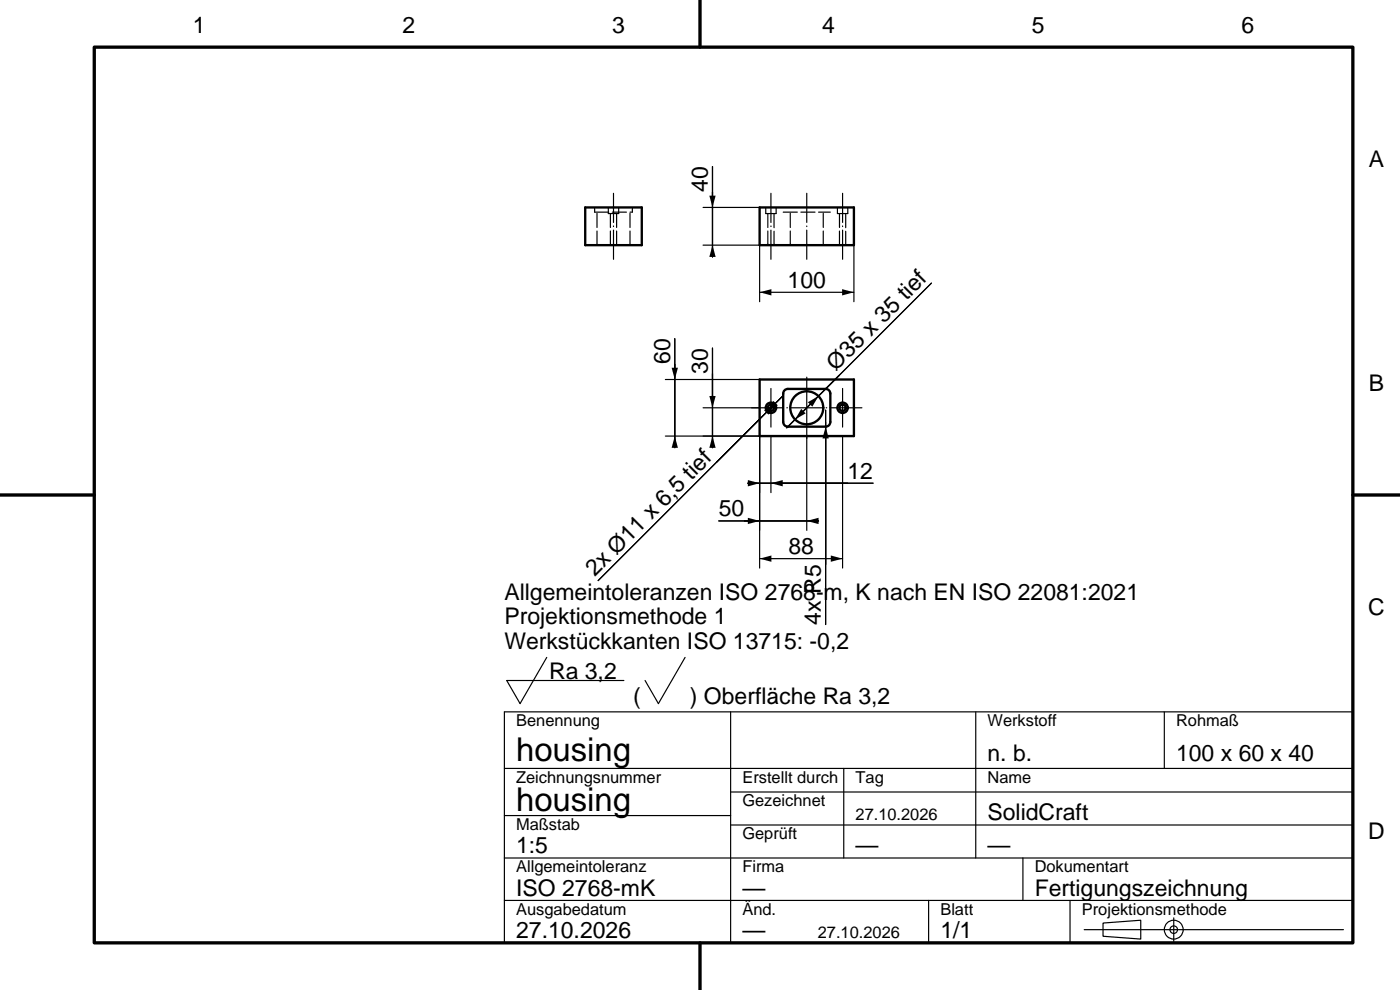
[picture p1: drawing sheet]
<svg xmlns="http://www.w3.org/2000/svg" width="297mm" height="210mm" viewBox="0 0 297 210" stroke-linecap="round" stroke-linejoin="round" font-family="sans-serif">
<path d="M20 10h267v190h-267zM148.5 0v10M0 105h20M287 105h10M148.5 200v10" fill="none" stroke="#000" stroke-width=".7"/>
<g fill="none" stroke="#000" stroke-width=".25">
<path d="M151.1 35.3v19.2M149.1 52h12v12M149.1 44h12M181.1 52v12M143.1 71.8v23.2M151.1 73.8v21.2M161.1 62h20M197.6 60.1l-30.7 30.6M141.1 92.5h20v28M141.1 80.5h20M149.1 86.5h12M163.6 92.5v12"/>
<path d="M166.1 84l-39.2 39.2M171.1 92.5v20M175.1 87v45.5M178.8 92.5v28M152.5 110.5h21.1M158.6 102.5h26.6M161.1 118.5h17.7M116 139.5l-5.7 9.8-2.8-4.9h24.8M145.3 139.5l-5.6 9.8-2.9-4.9M155 151v49M207 151v31M247 151v12"/>
<path d="M287 151h-180v49M107 163h180M107 173h48M155 168h132M155 175h132M179 163v19M107 182h180M107 191h180M197 191v9M217 182v9M227 191v9M230 197.2h55"/>
<path d="M234 195.8l8-.6v4l-8-.6zM249 194.7v5"/>
<circle cx="249" cy="197.2" r=".8"/>
<circle cx="249" cy="197.2" r="2"/>
</g>
<g fill="none" stroke="#000" stroke-width=".5">
<path d="M124.2 44h11.9v8h-11.9zM161.1 44h20v8h-20zM161.1 80.5h20v12h-20zM166.4 82.8l.7-.3h8l.8 .3 .2 .7v6l-.2 .7-.8 .3h-8l-.7-.3-.3-.7v-6z"/>
<circle cx="163.6" cy="86.5" r=".66"/>
<circle cx="163.6" cy="86.5" r="1.1"/>
<circle cx="171.1" cy="86.5" r="3.5"/>
<circle cx="178.8" cy="86.5" r=".66"/>
<circle cx="178.8" cy="86.5" r="1.1"/>
</g>
<g fill="none" stroke="#000" stroke-width=".25" stroke-dasharray="3 .8">
<path d="M126.2 45v-1M126.2 45h7.9M126.7 52v-7M129.1 45.3v-1.3M129.1 45.3h2.2M129.5 52v-6.7M130.8 52v-6.7M131.3 45.3v-1.3M133.6 52v-7M134.1 45v-1M162.5 45.3v-1.3M162.5 45.3h2.1"/>
<path d="M162.9 52v-6.7M164.2 45.3v6.7M164.6 45.3v-1.3M166.1 45h10M167.7 52v-7M174.6 52v-7M177.7 45.3v-1.3M177.7 45.3h2.1M178.1 52v-6.7M179.4 45.3v6.7M179.8 45.3v-1.3M164.2 86.5h.1"/>
<path d="M179.4 86.5h.1"/>
</g>
<path d="M130.1 55v-14M163.6 55v-14M171.1 55v-14M178.8 55v-14" fill="none" stroke="#000" stroke-width=".25" stroke-dasharray="6.2 .8 .1 .8"/>
<path d="M159.5 86.5h23.4" fill="none" stroke="#000" stroke-width=".25" stroke-dasharray="6.7 .8 .1 .8"/>
<path d="M163.6 90.6v-8.2M178.8 90.6v-8.2" fill="none" stroke="#000" stroke-width=".25" stroke-dasharray="8.2 .8 .1 .8"/>
<path d="M171.1 93v-13" fill="none" stroke="#000" stroke-width=".25" stroke-dasharray="13 .8 .1 .8"/>
<g fill="#000">
<path d="M151.1 52l.7 2.5h-1.3zM150.5 41.5h1.3l-.7 2.5zM161.1 62l2.5-.7v1.4zM178.6 61.3l2.5 .7-2.5 .7zM143.1 92.5l.7 2.5h-1.3zM142.5 78h1.3l-.7 2.5zM151.1 92.5l.7 2.5h-1.3zM150.5 84h1.3l-.7 2.5zM164.1 85l.9 1-2.2 1.3zM162.1 87l2.2-1.3-1.3 2.3zM170 86.7l.9 1-2.2 1.3zM171.4 85.3l2.2-1.3-1.3 2.3z"/>
<path d="M175.1 90.5l.7 2.5h-1.3zM158.6 101.8l2.5 .7-2.5 .7zM158.6 109.8l2.5 .7-2.5 .7zM161.1 118.5l2.5-.7v1.4zM163.6 102.5l2.5-.7v1.4zM171.1 110.5l2.5-.7v1.4zM176.3 117.8l2.5 .7-2.5 .7z"/>
</g>
<g font-size="7">
<text x="109.5" y="161.5">housing</text>
<text x="109.5" y="172">housing</text>
</g>
<g font-size="4.9">
<text x="40.9" y="7">1</text>
<text x="85.4" y="7">2</text>
<text x="129.9" y="7">3</text>
<text x="174.4" y="7">4</text>
<text x="218.9" y="7">5</text>
<text x="263.4" y="7">6</text>
<text x="290.4" y="35.5">A</text>
<text x="150.1" y="40.8" transform="rotate(-90 150.1 40.8)">40</text>
<text x="167.1" y="61">100</text>
<text x="142.2" y="77.3" transform="rotate(-90 142.2 77.3)">60</text>
<text x="150.1" y="79.3" transform="rotate(-90 150.1 79.3)">30</text>
<text x="177.3" y="78.9" transform="rotate(-45 177.3 78.9)">Ø35 x 35 tief</text>
<text x="290.4" y="83">B</text>
<text x="179.8" y="101.5">12</text>
<text x="152.5" y="109.5">50</text>
<text x="167.2" y="117.5">88</text>
<text x="126.2" y="122.5" transform="rotate(-45 126.2 122.5)">2x Ø11 x 6,5 tief</text>
<text x="107" y="127.2">Allgemeintoleranzen ISO 2768-m, K nach EN ISO 22081:2021</text>
<text x="290.2" y="130.5">C</text>
<text x="107" y="132.5">Projektionsmethode 1</text>
<text x="107" y="137.7">Werkstückkanten ISO 13715: -0,2</text>
<text x="174.1" y="132.5" transform="rotate(-90 174.1 132.5)">4x R5</text>
<text x="116.5" y="144">Ra 3,2</text>
<text x="134.3" y="149.3">(</text>
<text x="146.3" y="149.3">) Oberfläche Ra 3,2</text>
<text x="209.5" y="161.5">n. b.</text>
<text x="249.5" y="161.5">100 x 60 x 40</text>
<text x="209.5" y="174">SolidCraft</text>
<text x="290.2" y="178">D</text>
<text x="109.5" y="181">1:5</text>
<text x="181.5" y="181">—</text>
<text x="209.5" y="181">—</text>
<text x="109.5" y="190">ISO 2768-mK</text>
<text x="157.5" y="190">—</text>
<text x="219.5" y="190">Fertigungszeichnung</text>
<text x="109.5" y="199">27.10.2026</text>
<text x="157.5" y="199">—</text>
<text x="199.5" y="199">1/1</text>
</g>
<g font-size="3.5">
<text x="109.5" y="154">Benennung</text>
<text x="209.5" y="154">Werkstoff</text>
<text x="249.5" y="154">Rohmaß</text>
<text x="109.5" y="166">Zeichnungsnummer</text>
<text x="157.5" y="166">Erstellt durch</text>
<text x="181.5" y="166">Tag</text>
<text x="209.5" y="166">Name</text>
<text x="157.5" y="171">Gezeichnet</text>
<text x="109.5" y="176">Maßstab</text>
<text x="157.5" y="178">Geprüft</text>
<text x="181.5" y="174">27.10.2026</text>
<text x="109.5" y="185">Allgemeintoleranz</text>
<text x="157.5" y="185">Firma</text>
<text x="219.5" y="185">Dokumentart</text>
<text x="109.5" y="194">Ausgabedatum</text>
<text x="157.5" y="194">Änd.</text>
<text x="199.5" y="194">Blatt</text>
<text x="229.5" y="194">Projektionsmethode</text>
<text x="173.5" y="199">27.10.2026</text>
</g>
</svg>
